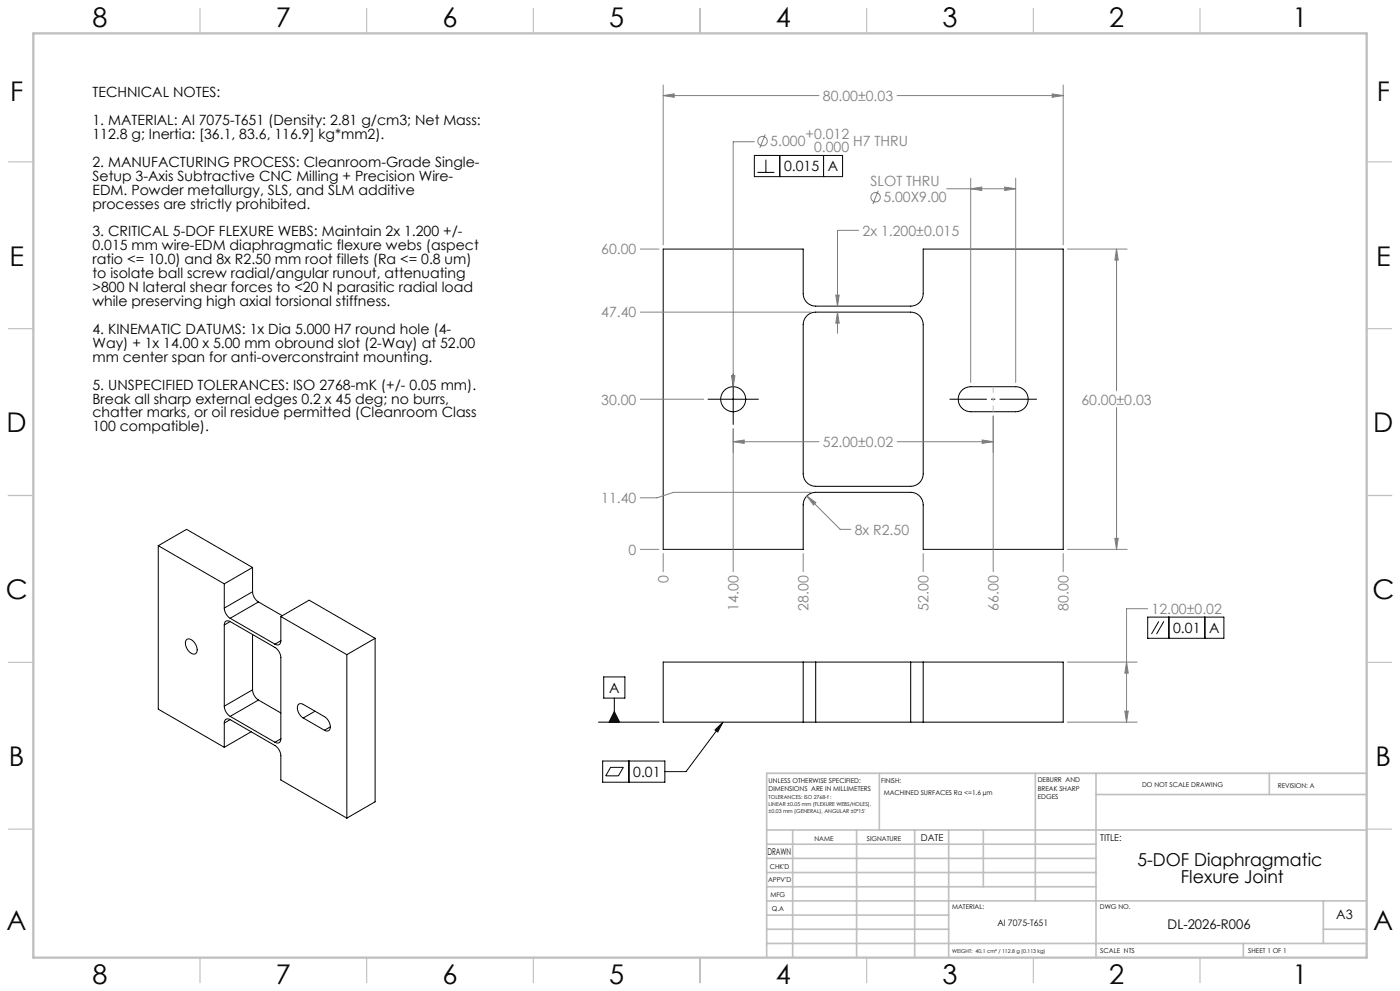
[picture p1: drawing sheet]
<svg xmlns="http://www.w3.org/2000/svg" width="420mm" height="297mm" viewBox="0 0 420 297" stroke-linecap="round" stroke-linejoin="round" font-family="sans-serif">
<g fill="none" stroke="#000" stroke-width=".3">
<path d="M226.3 46.6h26.5v6.3h-26.5zM227.2 51.7h5.1M229.8 47.9v3.8M233.9 46.6v6.3M247.1 46.6v6.3M199 74.6h42v13.4a3.7 3.7 0 0 0 3.7 3.7h28.5a3.7 3.7 0 0 0 3.8-3.7v-13.4h42v90h-42v-13.3a3.7 3.7 0 0 0-3.8-3.8h-28.5a3.7 3.7 0 0 0-3.7 3.8v13.3h-42zM241.8 94.9a3.7 3.7 0 0 1 2.9-1.4h28.5a3.7 3.7 0 0 1 3.8 3.8v44.7a3.7 3.7 0 0 1-3.8 3.7h-28.5a3.7 3.7 0 0 1-3.7-3.7v-44.7a3.8 3.8 0 0 1 .8-2.4zM212.4 119.6h15.1M220 112.1v15.1M288.8 116.8a3.7 3.7 0 0 1 2.4-.9h13.5a3.7 3.7 0 0 1 3.8 3.7 3.7 3.7 0 0 1-3.8 3.8h-13.5a3.7 3.7 0 0 1-3.5-2.5 3.7 3.7 0 0 1 1.1-4.1zM47.5 163.5l19.8 11.5M47.5 163.5v49l19.8 11.5"/>
<path d="M47.5 163.5l8.5-4.9 19.8 11.5M67.3 175v7.2M75.8 177.3a3.9 3.9 0 0 0 1.7 3.1M75.8 170.1l-8.5 4.9M75.8 177.3l-8.5 4.9M75.8 170.1v7.2M55.9 191.8a1.85 1.85 0 0 1 2.7 1.1 2.19 2.19 0 0 1 0 3.1 3.1 3.1 0 0 1-2.9-3.7zM67.3 182.2a3.9 3.9 0 0 0 1.8 3.1M67.3 187.3v24.3M69.1 186.3l13.4 7.7a3.9 3.9 0 0 1 1.8 3.1v24.3M69.1 186.3a1.08 1.08 0 0 0-1.3-.1 1.08 1.08 0 0 0-.5 1.1M69.1 185.3l13.4 7.8"/>
<path d="M69.1 186.3l-1.8 1M75.8 190.2v16.5M77.5 180.4l-8.4 4.9M77.5 180.4l7.2 4.1M84.3 192a1.08 1.08 0 0 1-.6 1.2 1.08 1.08 0 0 1-1.2-.1M84.3 184.8v7.2M84.3 184.8l19.8 11.4M84.3 184.8l8.4-4.9 19.8 11.4M84.3 192l-1.8 1.1M104.1 196.2v49M112.5 191.3l-8.4 4.9M112.5 191.3v49l-8.4 4.9"/>
<path d="M241 198.4h3.7M241 198.4v18M241 198.4h-42v18h42M244.7 198.4h28.5M244.7 198.4v18M273.2 198.4h3.8M273.2 198.4v18M277 198.4v18M277 198.4h42v18h-42M344.3 184.9h22.9v6.4h-22.9zM347.6 186.2l-2.2 3.8M349.2 186.2l-2.2 3.8"/>
<path d="M350.7 184.9v6.4M361.5 184.9v6.4M67.3 211.6a3.9 3.9 0 0 0 1.8 3.1M67.3 216.7v7.3M69.1 215.7l13.4 7.7a3.9 3.9 0 0 1 1.8 3.1v7.3l19.8 11.4M69.1 215.7a1.08 1.08 0 0 0-1.3-.1 1.08 1.08 0 0 0-.5 1.1M69.1 214.7l13.4 7.8M69.1 215.7l-1.8 1M75.3 219.3l-8 4.7M75.8 206.7a3.9 3.9 0 0 0 1.7 3.1M75.8 206.7l-8.5 4.9M77.5 209.8l-8.4 4.9"/>
<path d="M77.5 209.8l6.8 3.9M91 215.2a3.2 3.2 0 0 1-1.4-4.1l.8-.2 .6 .2 6.3 3.7a3.2 3.2 0 0 1 1.4 4.1l-.5 .2-.9-.2M91 215.2l6.3 3.7M94.5 213.1l-3.5 2.1M99.1 217.8l-1.8 1.1M179.5 216.4h18.2M181.1 202.9h6.4v6.3h-6.4zM184.3 209.2v7.2M184.3 213.3l1.6 3.1h-3.2zM214.5 218.8l2.4-2.4-1.6 3zM216.9 216.4l-11.1 14.9h-6.3M241 216.4h3.7"/>
<path d="M244.7 216.4h28.5M273.2 216.4h3.8M84.3 221.4a1.08 1.08 0 0 1-.6 1.2 1.08 1.08 0 0 1-1.2-.1M84.3 221.4l-1.8 1.1M180.8 228.1h18.7v6.3h-18.7zM183.2 230h3.8l-1.5 2.5h-3.8zM188.7 228.1v6.3"/>
<circle cx="220" cy="119.6" r="3.7"/>
</g>
<g fill="none" stroke="#808080" stroke-width=".3">
<path d="M199 28.6l3.3-.5v1.1zM199 25.5v47.9M199 28.6h46.7M269.1 28.6h49.9M315.7 28.1l3.3 .5-3.3 .6zM319 25.5v47.9M226.3 42.5h-6.3v73.4M229.6 40.3l-1.6 4M263.5 57.1l-1.6 4M284 56.6h20.7M291.2 56.6l3.3-.5v1zM291.2 53.4v61.2"/>
<path d="M301.4 56.1l3.3 .5-3.3 .5zM304.7 53.4v61.2M192.1 74.6h5.6M257.6 69h-6.3v22.7M320.2 74.6h17.9M335 74.6l.5 3.3h-1zM335 74.6v42.5M192.1 93.5h51.3M250.7 88.4h1.1l-.5 3.3zM251.3 93.5l.5 3.3h-1.1zM251.3 93.5v6.4M192.1 119.6h19"/>
<path d="M219.5 112.6h1l-.5 3.3zM220 132.4l3.3-.5v1zM220 128.5v42.8M220 132.4h25.7M269.1 132.4h28.9M294.7 131.9l3.3 .5-3.3 .5zM298 124.7v46.6M335 122.2v42.4M242.1 148.6l2.7 2-.8 .7zM242.1 148.6l10 10h3.1M243.4 147.5h-41.3l-5 1.7h-5M192.1 164.6h5.6"/>
<path d="M199 165.9v5.4M241 165.9v5.4M277 165.9v5.4M319 165.9v5.4M320.2 164.6h17.9M334.5 161.3h1l-.5 3.3zM320.2 198.4h20.9M338 198.4l.5 3.3h-1zM344.3 182.4h-6.3v34M320.2 216.4h20.9M337.5 213.1h1l-.5 3.3z"/>
<circle cx="228.8" cy="42.3" r="1.41"/>
<circle cx="262.7" cy="59.1" r="1.41"/>
</g>
<path d="M311.1 119.6h-26.2" fill="none" stroke="#000" stroke-width=".3" stroke-dasharray="15.2 1.3 1.3 1.3" stroke-dashoffset="4" stroke-linecap="butt"/>
<path d="M298 115.9v7.5" fill="none" stroke="#c0c0c0" stroke-width=".3" stroke-dasharray="15.2 1.3 1.3 1.3" stroke-dashoffset="13.4" stroke-linecap="butt"/>
<g fill="none" stroke="#c0c0c0" stroke-width=".35">
<path d="M60 2.5v7.5M110 2.5v7.5M160 2.5v7.5M210 2.5v7.5M260 2.5v7.5M310 2.5v7.5M360 2.5v7.5M2.5 48.5h7.5M410 48.5h7.5M2.5 98.5h7.5M410 98.5h7.5M2.5 148.5h7.5"/>
<path d="M410 148.5h7.5M2.5 198.5h7.5M410 198.5h7.5M2.5 248.5h7.5M410 248.5h7.5M60 287v7.5M110 287v7.5M160 287v7.5M210 287v7.5M260 287v7.5M310 287v7.5M360 287v7.5"/>
</g>
<g fill="none" stroke="#c0c0c0" stroke-width=".5">
<path d="M263.8 231.8v17M310.6 231.8v38.2M328.8 231.8v55.2M328.8 238.1h81.2M380.8 231.8v6.3M410 231.8h-180v55.2M230 248.8h180M230 257.3h98.8M230 253h98.8M237.8 248.8v38.2M257 248.8v38.2M274.4 248.8v38.2"/>
<path d="M284.6 248.8v38.2M295 248.8v17M230 265.8h98.8M230 261.5h98.8M230 278.5h54.6M230 274.3h54.6M230 270h180M397 278.5h13M397 270v12.8M230 282.8h180M373 282.8v4.2"/>
</g>
<path d="M10 10h400v277h-400z" fill="none" stroke="#c0c0c0" stroke-width=".7"/>
<path d="M214.5 218.8l2.4-2.4-1.6 3zM184.3 213.3l1.6 3.1h-3.2z" fill="#000"/>
<g fill="#808080">
<path d="M219.5 112.6l.5 3.3 .5-3.3zM301.4 56.1l3.3 .5-3.3 .5zM291.2 56.6l3.3-.5v1zM199 28.6l3.3-.5v1.1zM315.7 28.1l3.3 .5-3.3 .6zM335 74.6l.5 3.3h-1zM334.5 161.3h1l-.5 3.3zM242.1 148.6l1.9 2.7 .8-.7zM251.3 93.5l.5 3.3h-1.1zM250.7 88.4h1.1l-.5 3.3zM337.5 213.1h1l-.5 3.3zM338 198.4l.5 3.3h-1z"/>
<path d="M220 132.4l3.3-.5v1zM294.7 131.9l3.3 .5-3.3 .5z"/>
</g>
<g font-size="8.1">
<text x="27.8" y="8">8</text>
<text x="82.8" y="8">7</text>
<text x="132.8" y="8">6</text>
<text x="182.8" y="8">5</text>
<text x="232.8" y="8">4</text>
<text x="282.8" y="8">3</text>
<text x="332.8" y="8">2</text>
<text x="387.8" y="8">1</text>
<text x="3" y="30.4">F</text>
<text x="413" y="30.4">F</text>
<text x="2.8" y="79.6">E</text>
<text x="412.8" y="79.6">E</text>
<text x="2" y="129.6">D</text>
<text x="412" y="129.6">D</text>
<text x="1.7" y="179.6">C</text>
<text x="411.7" y="179.6">C</text>
<text x="2.7" y="229.6">B</text>
<text x="412.7" y="229.6">B</text>
<text x="2" y="278.9">A</text>
<text x="412" y="278.9">A</text>
<text x="27.8" y="295">8</text>
<text x="82.8" y="295">7</text>
<text x="132.8" y="295">6</text>
<text x="182.8" y="295">5</text>
<text x="232.8" y="295">4</text>
<text x="282.8" y="295">3</text>
<text x="332.8" y="295">2</text>
<text x="387.8" y="295">1</text>
</g>
<g font-size="5.3">
<text x="341.2" y="259.4">5-DOF Diaphragmatic</text>
<text x="354.3" y="264.5">Flexure Joint</text>
</g>
<g font-size="4.2">
<text x="27.7" y="29.1">TECHNICAL NOTES:</text>
<text x="27.7" y="37.5">1. MATERIAL: Al 7075-T651 (Density: 2.81 g/cm3; Net Mass:</text>
<text x="27.7" y="41.6">112.8 g; Inertia: [36.1, 83.6, 116.9] kg*mm2).</text>
<text x="27.7" y="50">2. MANUFACTURING PROCESS: Cleanroom-Grade Single-</text>
<text x="235.2" y="51.4">0.015</text>
<text x="248.4" y="51.4">A</text>
<text x="27.7" y="54.2">Setup 3-Axis Subtractive CNC Milling + Precision Wire-</text>
<text x="27.7" y="58.3">EDM. Powder metallurgy, SLS, and SLM additive</text>
<text x="27.7" y="62.5">processes are strictly prohibited.</text>
<text x="27.7" y="70.9">3. CRITICAL 5-DOF FLEXURE WEBS: Maintain 2x 1.200 +/-</text>
<text x="27.7" y="75">0.015 mm wire-EDM diaphragmatic flexure webs (aspect</text>
<text x="27.7" y="79.2">ratio &lt;= 10.0) and 8x R2.50 mm root fillets (Ra &lt;= 0.8 um)</text>
<text x="27.7" y="83.4">to isolate ball screw radial/angular runout, attenuating</text>
<text x="27.7" y="87.5">&gt;800 N lateral shear forces to &lt;20 N parasitic radial load</text>
<text x="27.7" y="91.7">while preserving high axial torsional stiffness.</text>
<text x="27.7" y="100.1">4. KINEMATIC DATUMS: 1x Dia 5.000 H7 round hole (4-</text>
<text x="27.7" y="104.2">Way) + 1x 14.00 x 5.00 mm obround slot (2-Way) at 52.00</text>
<text x="27.7" y="108.4">mm center span for anti-overconstraint mounting.</text>
<text x="27.7" y="116.8">5. UNSPECIFIED TOLERANCES: ISO 2768-mK (+/- 0.05 mm).</text>
<text x="27.7" y="120.9">Break all sharp external edges 0.2 x 45 deg; no burrs,</text>
<text x="27.7" y="125.1">chatter marks, or oil residue permitted (Cleanroom Class</text>
<text x="27.7" y="129.3">100 compatible).</text>
<text x="352" y="189.7">0.01</text>
<text x="362.7" y="189.7">A</text>
<text x="182.7" y="207.6">A</text>
<text x="190" y="232.9">0.01</text>
</g>
<g font-size="4.2" fill="#808080">
<text x="246.9" y="30.2">80.00±0.03</text>
<text x="241.7" y="41.6">+0.012</text>
<text x="231.1" y="43.8">5.000</text>
<text x="244.2" y="45.7">0.000</text>
<text x="256" y="43.8">H7 THRU</text>
<text x="261.2" y="55.6">SLOT THRU</text>
<text x="265" y="60.7">5.00X9.00</text>
<text x="258.8" y="70.6">2x 1.200±0.015</text>
<text x="180.4" y="76.2">60.00</text>
<text x="180.4" y="95.1">47.40</text>
<text x="180.4" y="121.2">30.00</text>
<text x="324.4" y="121.2">60.00±0.03</text>
<text x="246.9" y="134">52.00±0.02</text>
<text x="180.4" y="150.8">11.40</text>
<text x="256.4" y="160.2">8x R2.50</text>
<text x="188.6" y="166.2">0</text>
<text x="200.6" y="174.8" transform="rotate(-90 200.6 174.8)">0</text>
<text x="221.6" y="183" transform="rotate(-90 221.6 183)">14.00</text>
<text x="242.6" y="183" transform="rotate(-90 242.6 183)">28.00</text>
<text x="278.6" y="183" transform="rotate(-90 278.6 183)">52.00</text>
<text x="299.6" y="183" transform="rotate(-90 299.6 183)">66.00</text>
<text x="320.6" y="183" transform="rotate(-90 320.6 183)">80.00</text>
<text x="345.5" y="184">12.00±0.02</text>
</g>
<text font-size="4" x="350.3" y="278.4">DL-2026-R006</text>
<text font-size="3.9" x="400.9" y="275.5">A3</text>
<g font-size="2.8">
<text x="276.2" y="252">DATE</text>
<text x="230.2" y="256.3">DRAWN</text>
<text x="330.1" y="252.1">TITLE:</text>
</g>
<text font-size="2.7" x="299.2" y="277.6">Al 7075-T651</text>
<g font-size="2">
<text x="230.6" y="234.6">UNLESS OTHERWISE SPECIFIED:</text>
<text x="230.6" y="237.1">DIMENSIONS ARE IN MILLIMETERS</text>
<text x="264.4" y="234.6">FINISH:</text>
<text x="265.2" y="238.4">MACHINED SURFACES Ra &lt;=1.6 µm</text>
<text x="311.3" y="234.5">DEBURR AND</text>
<text x="311.3" y="237">BREAK SHARP</text>
<text x="311.3" y="239.5">EDGES</text>
<text x="342.6" y="236">DO NOT SCALE DRAWING</text>
<text x="383.3" y="236.2">REVISION: A</text>
<text x="244.3" y="252">NAME</text>
<text x="260" y="251.9">SIGNATURE</text>
<text x="230.9" y="260.3">CHK'D</text>
<text x="230.4" y="264.4">APPV'D</text>
<text x="231.1" y="268.8">MFG</text>
<text x="231.5" y="273">Q.A</text>
<text x="285.6" y="272.5">MATERIAL:</text>
<text x="330" y="272.5">DWG NO.</text>
<text x="330.1" y="285.6">SCALE NTS</text>
<text x="374.5" y="285.6">SHEET 1 OF 1</text>
</g>
<g font-size="1.6">
<text x="230.6" y="239.4">TOLERANCES: ISO 2768-f :</text>
<text x="230.6" y="241.6">LINEAR ±0.05 mm (FLEXURE WEBS/HOLES),</text>
<text x="230.6" y="243.8">±0.03 mm (GENERAL), ANGULAR ±0°15'</text>
<text x="285.6" y="285.5">WEIGHT: 40.1 cm³ / 112.8 g (0.113 kg)</text>
</g>
</svg>
